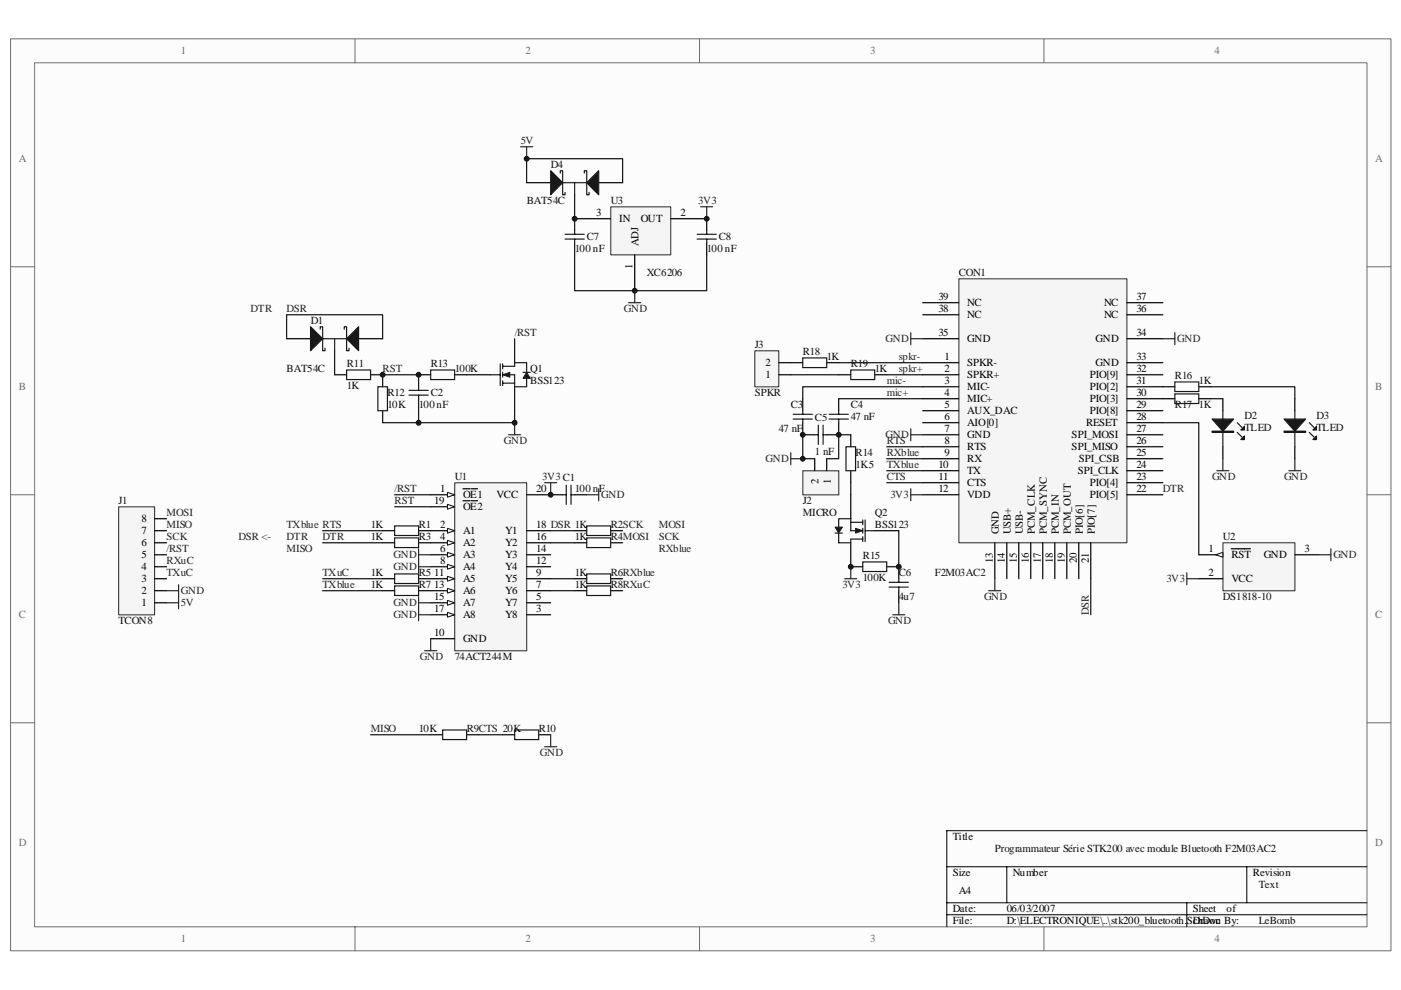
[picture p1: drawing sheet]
# Altium project STK200_BLUETOOTH.PRJPCB
1 sheet, 40 parts. Net scope: global (net labels, ports and power ports of the same name join across sheets).
Board file: stk200_bluetooth.PcbDoc

## Sheet stk200_bluetooth.SchDoc
size A4

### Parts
C1  value 100 nF  [0805]  (hidden comment: Cap)
C2  value 100 nF  [0805]  (hidden comment: Cap)
C3  value 47 nF  [0805]  (hidden comment: Cap)
C4  value 47 nF  [0805]  (hidden comment: Cap)
C5  value 1 nF  [0805]  (hidden comment: Cap)
C6  value 4u7  [0805]  (hidden comment: Cap)
C7  value 100 nF  [0805]  (hidden comment: Cap)
C8  value 100 nF  [0805]  (hidden comment: Cap)
CON1  F2M03AC2  [F2M03AC2_conn]
D1  BAT54C  [SOT23]
D2  TLED  [0805]
D3  TLED  [0805]
D4  BAT54C  [SOT23]
J1  TCON8  [TSIP8]
J2  MICRO  [CON2]
J3  SPKR  [CON2]
Q1  BSS123  [SOT23]
Q2  BSS123  [SOT23]
R1  value 1K  [0805]  (hidden comment: Res2)
R2  value 1K  [0805]  (hidden comment: Res2)
R3  value 1K  [0805]  (hidden comment: Res2)
R4  value 1K  [0805]  (hidden comment: Res2)
R5  value 1K  [0805]  (hidden comment: Res2)
R6  value 1K  [0805]  (hidden comment: Res2)
R7  value 1K  [0805]  (hidden comment: Res2)
R8  value 1K  [0805]  (hidden comment: Res2)
R9  value 10K  [0805]  (hidden comment: Res2)
R10  value 20K  [0805]  (hidden comment: Res2)
R11  value 1K  [0805]  (hidden comment: Res2)
R12  value 10K  [0805]  (hidden comment: Res2)
R13  value 100K  [0805]  (hidden comment: Res2)
R14  value 1K5  [0805]  (hidden comment: Res2)
R15  value 100K  [0805]  (hidden comment: Res2)
R16  value 1K  [0805]  (hidden comment: Res2)
R17  value 1K  [0805]  (hidden comment: Res2)
R18  value 1K  [0805]  (hidden comment: Res2)
R19  value 1K  [0805]  (hidden comment: Res2)
U1  74ACT244M  [SO20]
U2  DS1818-10  [SOT-23]
U3  XC6206  [sot-23]

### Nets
3V3: C1.1 C8.2 CON1.12(VDD) Q2.3(D) R15.2 U1.20(VCC) U2.2(VCC) U3.2(OUT)
5V: D4.1(A1) D4.2(A2) J1.1
GND: C1.2 C2.1 C3.1 C5.2 C6.1 C7.1 C8.1 CON1.7(GND) CON1.13(GND) CON1.34(GND) CON1.35(GND) D2.2 D3.2 J1.2 J2.2 Q1.2(S) R10.2 R12.1 U1.6(A3) U1.8(A4) U1.10(GND) U1.15(A7) U1.17(A8) U2.3(GND) U3.1(ADJ)
/RST: J1.5 Q1.3(D) U1.1(~{OE}1)
CTS: CON1.11(CTS) R9.2 R10.1
DSR: CON1.21(PIO[7]) D1.1(A1) D1.2(A2) R2.1 U1.18(Y1)
DTR: CON1.22(PIO[5]) R3.1
mic+: C4.2 CON1.4(MIC+)
mic-: C3.2 CON1.3(MIC-)
MISO: J1.7 R9.1
MOSI: J1.8 R4.2
RST: C2.2 R11.2 R12.2 R13.1 U1.19(~{OE}2)
RTS: CON1.8(RTS) R1.1
RXblue: CON1.9(RX) R6.2
RXuC: J1.4 R8.2
SCK: J1.6 R2.2
spkr+: CON1.2(SPKR+) R19.1
spkr-: CON1.1(SPKR-) R18.1
TXblue: CON1.10(TX) R7.1
TXuC: J1.3 R5.1
NetC4_1: C4.1 C5.1 J2.1 R14.2
NetC6_2: C6.2 Q2.1(G) R15.1
NetC7_2: C7.2 D4.3(K) U3.3(IN)
NetCON1_28: CON1.28(RESET) U2.1(~{RST})
NetCON1_30: CON1.30(PIO[3]) R17.1
NetCON1_31: CON1.31(PIO[2]) R16.1
NetD1_3: D1.3(K) R11.1
NetD2_1: D2.1 R17.2
NetD3_1: D3.1 R16.2
NetJ3_1: J3.1 R19.2
NetJ3_2: J3.2 R18.2
NetQ1_1: Q1.1(G) R13.2
NetQ2_2: Q2.2(S) R14.1
NetR1_2: R1.2 U1.2(A1)
NetR3_2: R3.2 U1.4(A2)
NetR4_1: R4.1 U1.16(Y2)
NetR5_2: R5.2 U1.11(A5)
NetR6_1: R6.1 U1.9(Y5)
NetR7_2: R7.2 U1.13(A6)
NetR8_1: R8.1 U1.7(Y6)

Not connected (* = marked no-connect by the designer): CON1 5(AUX_DAC) 6(AIO[0]) 14(USB+) 15(USB-) 16(PCM_CLK) 17(PCM_SYNC) 18(PCM_IN) 19(PCM_OUT) 20(PIO[6]) 23(PIO[4]) 24(SPI_CLK) 25(SPI_CSB) 26(SPI_MISO) 27(SPI_MOSI) 29(PIO[8]) 32(PIO[9]) 33(GND) 36(NC) 37(NC) 38(NC) 39(NC); U1 3(Y8) 5(Y7) 12(Y4) 14(Y3)

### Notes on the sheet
- Programmateur Série STK200 avec module Bluetooth F2M03AC2
- Text
- LeBomb
- Labels drawn without touching a wire or pin: DSR <-, DTR, MISO, MOSI, RXblue, SCK, TXblue
